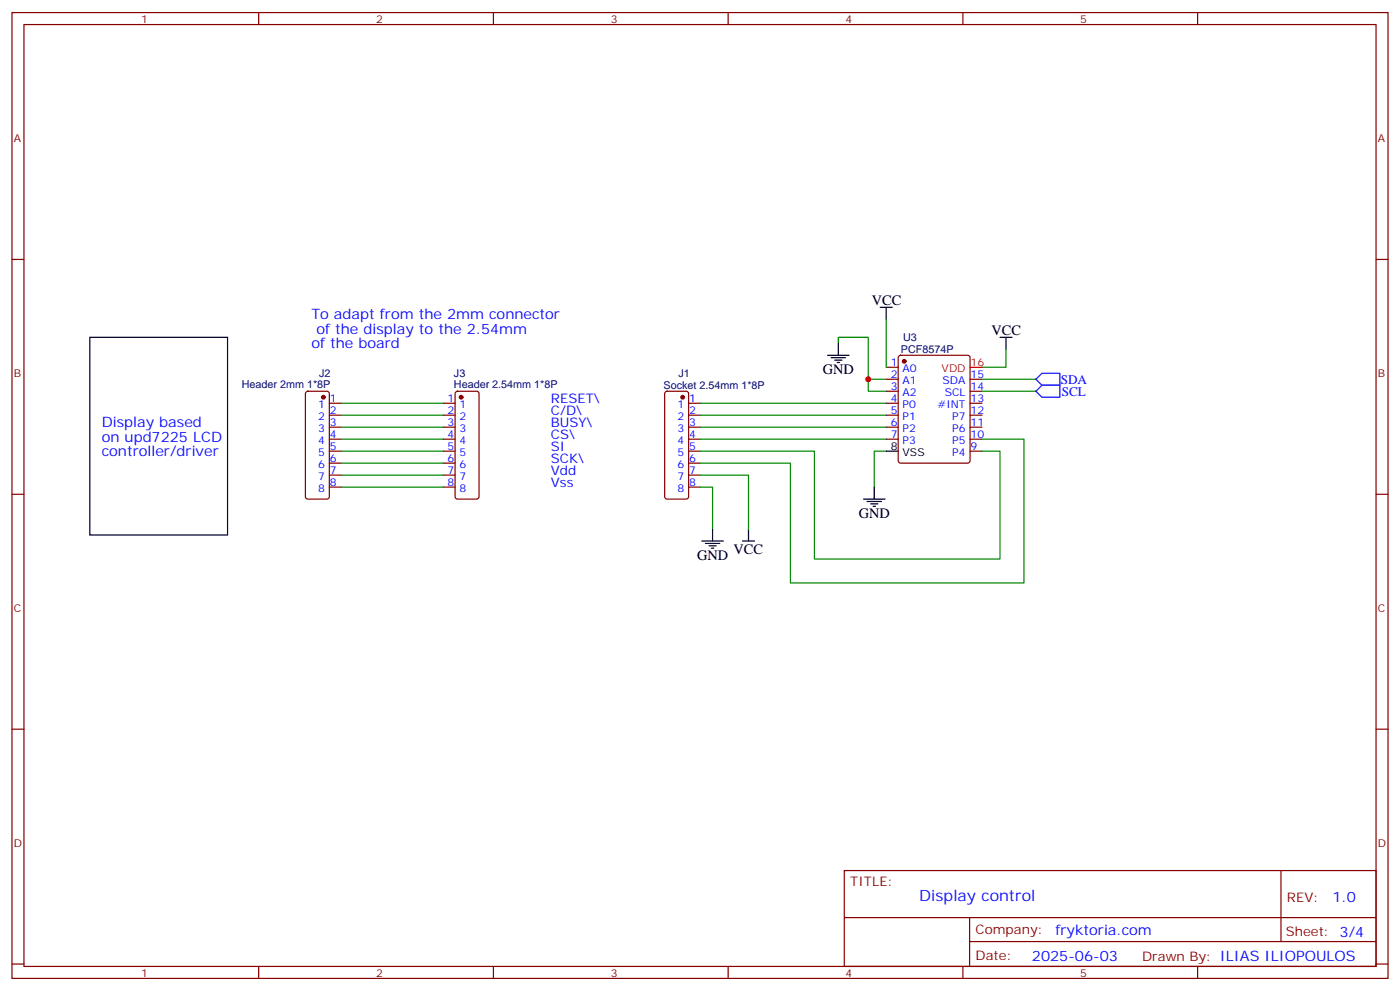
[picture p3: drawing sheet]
<svg xmlns="http://www.w3.org/2000/svg" width="412mm" height="292mm" viewBox="0 0 412 292" stroke-linecap="round" stroke-linejoin="round" font-family="sans-serif">
<g fill="none" stroke="#870000" stroke-width=".35">
<path d="M3.5 3.7h405.4v284.3h-405.4zM7.1 7.2h398.2v277.3h-398.2zM76.2 3.7v3.5M145.3 3.7v3.5M214.5 3.7v3.5M283.6 3.7v3.5M352.8 3.7v3.5M3.5 76.4h3.6M405.3 76.4h3.6M90.2 115.4l.5-.2h5.6l.5 .2 .2 .5v30.3l-.2 .5-.5 .2h-5.6l-.5-.2-.2-.5v-30.3zM97 118.7h3.5M130.5 118.7h3.6"/>
<path d="M134.3 115.4l.5-.2h5.6l.5 .2 .2 .5v30.3l-.2 .5-.5 .2h-5.6l-.5-.2-.2-.5v-30.3zM196 115.4l.5-.2h5.6l.5 .2 .2 .5v30.3l-.2 .5-.5 .2h-5.6l-.5-.2-.2-.5v-30.3zM202.8 118.7h3.6M261.1 108.1h3.5M261.1 111.7h3.5M261.1 115.2h3.5M261.1 118.7h3.5M264.8 104.8l.5-.2h19.7l.7 .4 .1 30.6-.5 .7h-20l-.7-.4v-30.6zM285.8 111.7h3.5M285.8 115.2h3.5M285.8 118.7h3.5M97 122.2h3.5"/>
<path d="M97 125.8h3.5M97 129.3h3.5M97 132.8h3.5M97 136.3h3.5M97 139.9h3.5M130.5 122.2h3.6M130.5 125.8h3.6M130.5 129.3h3.6M130.5 132.8h3.6M130.5 136.3h3.6M130.5 139.9h3.6M202.8 122.2h3.6"/>
<path d="M202.8 125.8h3.6M202.8 129.3h3.6M202.8 132.8h3.6M202.8 136.3h3.6M202.8 139.9h3.6M261.1 122.2h3.5M261.1 125.8h3.5M261.1 129.3h3.5M285.8 122.2h3.5M285.8 125.8h3.5M285.8 129.3h3.5M285.8 132.8h3.5"/>
<path d="M3.5 145.5h3.6M97 143.4h3.5M130.5 143.4h3.6M202.8 143.4h3.6M405.3 145.5h3.6M3.5 214.7h3.6M405.3 214.7h3.6M248.7 256.3h156.6v28.2h-156.6zM377.3 256.3v20.9M248.7 270.1h156.5M285.6 277.2h119.6M285.6 270.1v14.2"/>
<path d="M3.5 283.8h3.6M76.2 284.5v3.5M145.3 284.5v3.5M214.5 284.5v3.5M283.6 284.5v3.5M352.8 284.5v3.5M405.3 283.8h3.6"/>
</g>
<g fill="none" stroke="#008700" stroke-width=".35">
<path d="M261.1 94v14.1M100.5 118.7h30M206.4 118.7h54.7M246.9 101.1v-1.8h8.9v12.4h5.3M255.8 111.7v3.5h5.3M289.3 115.2h15.9M289.3 111.7h15.9M296.3 102.8v5.3h-7M100.5 122.2h30M100.5 125.8h30M100.5 129.3h30M100.5 132.8h30"/>
<path d="M100.5 136.3h30M100.5 139.9h30M206.4 139.9h14.1v15.9M206.4 132.8h33.5v31.8h54.7v-31.8h-5.3M206.4 122.2h54.7M206.4 125.8h54.7M206.4 129.3h54.7M261.1 132.8h-3.6v10.6M289.3 129.3h12.3v42.3h-68.8v-35.3h-26.4M100.5 143.4h30M206.4 143.4h3.5v12.4"/>
</g>
<g fill="none" stroke="#000" stroke-width=".35">
<path d="M26.5 99.3h40.5v58.2h-40.5zM259.3 90.5h3.5M261.1 90.5v3.5M294.6 99.3h3.5M296.3 99.3v3.5M243.8 104.6h6.3M244.8 105.3h4.3M245.9 106h2.1M246.6 106.7h.7M246.9 101.1v3.5M261.1 132.8h3.5M206.7 159.3h6.4"/>
<path d="M207.8 160h4.2M209.9 155.8v3.5M218.7 159.3h3.5M220.5 155.8v3.5M254.4 146.9h6.3M255.4 147.6h4.2M256.5 148.3h2.1M257.2 149h.7M257.5 143.4v3.5M208.8 160.7h2.2M209.5 161.4h.8"/>
</g>
<g fill="#870000" stroke="#870000" stroke-width=".35">
<circle cx="266.3" cy="106.4" r=".53"/>
<circle cx="201.1" cy="116.9" r=".53"/>
<circle cx="95.2" cy="116.9" r=".53"/>
<circle cx="135.8" cy="116.9" r=".53"/>
</g>
<path d="M285.8 108.1h3.5" fill="none" stroke="#f00" stroke-width=".35"/>
<path d="M305.2 111.7l1.7-1.8h5.3v3.5h-5.3zM306.9 113.4h5.3v3.5h-5.3l-1.7-1.7z" fill="none" stroke="#00f" stroke-width=".35"/>
<circle cx="255.8" cy="111.7" r=".88" fill="#c00"/>
<text font-size="4.6" fill="#00f" x="270.8" y="265.3">Display control</text>
<g font-size="4.2">
<text x="256.8" y="89.8">VCC</text>
<text x="292.1" y="98.6">VCC</text>
<text x="242.4" y="110.2">GND</text>
<text x="252.9" y="152.6">GND</text>
<text x="205.3" y="164.9">GND</text>
<text x="216.1" y="163.2">VCC</text>
</g>
<g font-size="4.2" fill="#00f">
<text x="91.7" y="94">To adapt from the 2mm connector</text>
<text x="93.2" y="98.2">of the display to the 2.54mm</text>
<text x="91.7" y="102.5">of the board</text>
<text x="30" y="125.8">Display based</text>
<text x="30" y="130">on upd7225 LCD</text>
<text x="30" y="134.2">controller/driver</text>
<text x="392.5" y="265.6">1.0</text>
<text x="310.9" y="275.1">fryktoria.com</text>
<text x="304" y="282.9">2025-06-03</text>
</g>
<g font-size="3.9" fill="#00f">
<text x="312.5" y="113">SDA</text>
<text x="162.3" y="118.7">RESET\</text>
<text x="312.7" y="116.5">SCL</text>
<text x="162.3" y="122.2">C/D\</text>
<text x="162.3" y="125.8">BUSY\</text>
<text x="162.3" y="129.3">CS\</text>
<text x="162.3" y="132.8">SI</text>
<text x="162.3" y="136.3">SCK\</text>
<text x="162.3" y="139.9">Vdd</text>
<text x="162.3" y="143.4">Vss</text>
</g>
<g font-size="3.9" fill="#800">
<text x="250.5" y="260.9">TITLE:</text>
<text x="379.1" y="265.6">REV:</text>
<text x="287.4" y="275.1">Company:</text>
<text x="378.7" y="275.7">Sheet: 3/4</text>
<text x="287.4" y="282.8">Date:</text>
<text x="336.4" y="282.8">Drawn By: ILIAS ILIOPOULOS</text>
</g>
<g font-size="3.2" fill="#800">
<text x="41.6" y="6.7">1</text>
<text x="110.8" y="6.7">2</text>
<text x="179.9" y="6.7">3</text>
<text x="249.1" y="6.7">4</text>
<text x="318.2" y="6.7">5</text>
<text x="4.1" y="41.8">A</text>
<text x="405.9" y="41.8">A</text>
<text x="4.1" y="110.9">B</text>
<text x="405.9" y="110.9">B</text>
<text x="4.1" y="180.1">C</text>
<text x="405.9" y="180.1">C</text>
<text x="4.1" y="249.2">D</text>
<text x="405.9" y="249.2">D</text>
<text x="41.6" y="287.5">1</text>
<text x="110.8" y="287.5">2</text>
<text x="179.9" y="287.5">3</text>
<text x="249.1" y="287.5">4</text>
<text x="318.2" y="287.5">5</text>
</g>
<g font-size="3.2" fill="#000080">
<text x="266" y="100.4">U3</text>
<text x="265.4" y="103.9">PCF8574P</text>
<text x="94" y="110.9">J2</text>
<text x="133.7" y="110.9">J3</text>
<text x="199.8" y="110.9">J1</text>
<text x="71.2" y="114.1">Header 2mm 1*8P</text>
<text x="133.7" y="114.1">Header 2.54mm 1*8P</text>
<text x="195.4" y="114.5">Socket 2.54mm 1*8P</text>
</g>
<g font-size="3.2" fill="#00f">
<text x="262.4" y="107.8">1</text>
<text x="262.4" y="111.3">2</text>
<text x="265.9" y="109.5">A0</text>
<text x="265.9" y="113.1">A1</text>
<text x="277.7" y="113.1">SDA</text>
<text x="285.9" y="111.3">15</text>
<text x="97.2" y="118.4">1</text>
<text x="131.9" y="118.4">1</text>
<text x="203" y="118.4">1</text>
<text x="262.4" y="114.8">3</text>
<text x="262.4" y="118.4">4</text>
<text x="265.9" y="116.6">A2</text>
<text x="278.3" y="116.6">SCL</text>
<text x="285.9" y="118.4">13</text>
<text x="285.9" y="114.8">14</text>
<text x="93.7" y="120.1">1</text>
<text x="93.7" y="123.6">2</text>
<text x="97.2" y="121.9">2</text>
<text x="97.2" y="125.4">3</text>
<text x="131.9" y="121.9">2</text>
<text x="131.9" y="125.4">3</text>
<text x="135.4" y="120.1">1</text>
<text x="135.4" y="123.6">2</text>
<text x="199.5" y="120.1">1</text>
<text x="199.5" y="123.6">2</text>
<text x="203" y="121.9">2</text>
<text x="203" y="125.4">3</text>
<text x="262.4" y="121.9">5</text>
<text x="262.4" y="125.4">6</text>
<text x="265.9" y="120.1">P0</text>
<text x="265.9" y="123.6">P1</text>
<text x="276.2" y="120.1">#INT</text>
<text x="280.5" y="123.6">P7</text>
<text x="285.9" y="125.4">11</text>
<text x="285.9" y="121.9">12</text>
<text x="93.7" y="127.2">3</text>
<text x="93.7" y="130.7">4</text>
<text x="97.2" y="128.9">4</text>
<text x="131.9" y="128.9">4</text>
<text x="135.4" y="127.2">3</text>
<text x="135.4" y="130.7">4</text>
<text x="199.5" y="127.2">3</text>
<text x="199.5" y="130.7">4</text>
<text x="203" y="128.9">4</text>
<text x="262.4" y="128.9">7</text>
<text x="265.9" y="127.2">P2</text>
<text x="265.9" y="130.7">P3</text>
<text x="280.5" y="130.7">P5</text>
<text x="280.5" y="127.2">P6</text>
<text x="285.9" y="128.9">10</text>
<text x="93.7" y="134.2">5</text>
<text x="93.7" y="137.8">6</text>
<text x="97.2" y="132.5">5</text>
<text x="97.2" y="136">6</text>
<text x="131.9" y="132.5">5</text>
<text x="131.9" y="136">6</text>
<text x="135.4" y="134.2">5</text>
<text x="135.4" y="137.8">6</text>
<text x="199.5" y="134.2">5</text>
<text x="199.5" y="137.8">6</text>
<text x="203" y="132.5">5</text>
<text x="203" y="136">6</text>
<text x="280.5" y="134.2">P4</text>
<text x="285.9" y="132.5">9</text>
<text x="93.7" y="141.3">7</text>
<text x="97.2" y="139.5">7</text>
<text x="97.2" y="143.1">8</text>
<text x="131.9" y="139.5">7</text>
<text x="131.9" y="143.1">8</text>
<text x="135.4" y="141.3">7</text>
<text x="199.5" y="141.3">7</text>
<text x="203" y="139.5">7</text>
<text x="203" y="143.1">8</text>
<text x="93.7" y="144.8">8</text>
<text x="135.4" y="144.8">8</text>
<text x="199.5" y="144.8">8</text>
</g>
<g font-size="3.2" fill="#f00">
<text x="285.9" y="107.8">16</text>
<text x="277.4" y="109.5">VDD</text>
</g>
<g font-size="3.2">
<text x="262.4" y="132.5">8</text>
<text x="265.9" y="134.2">VSS</text>
</g>
</svg>
